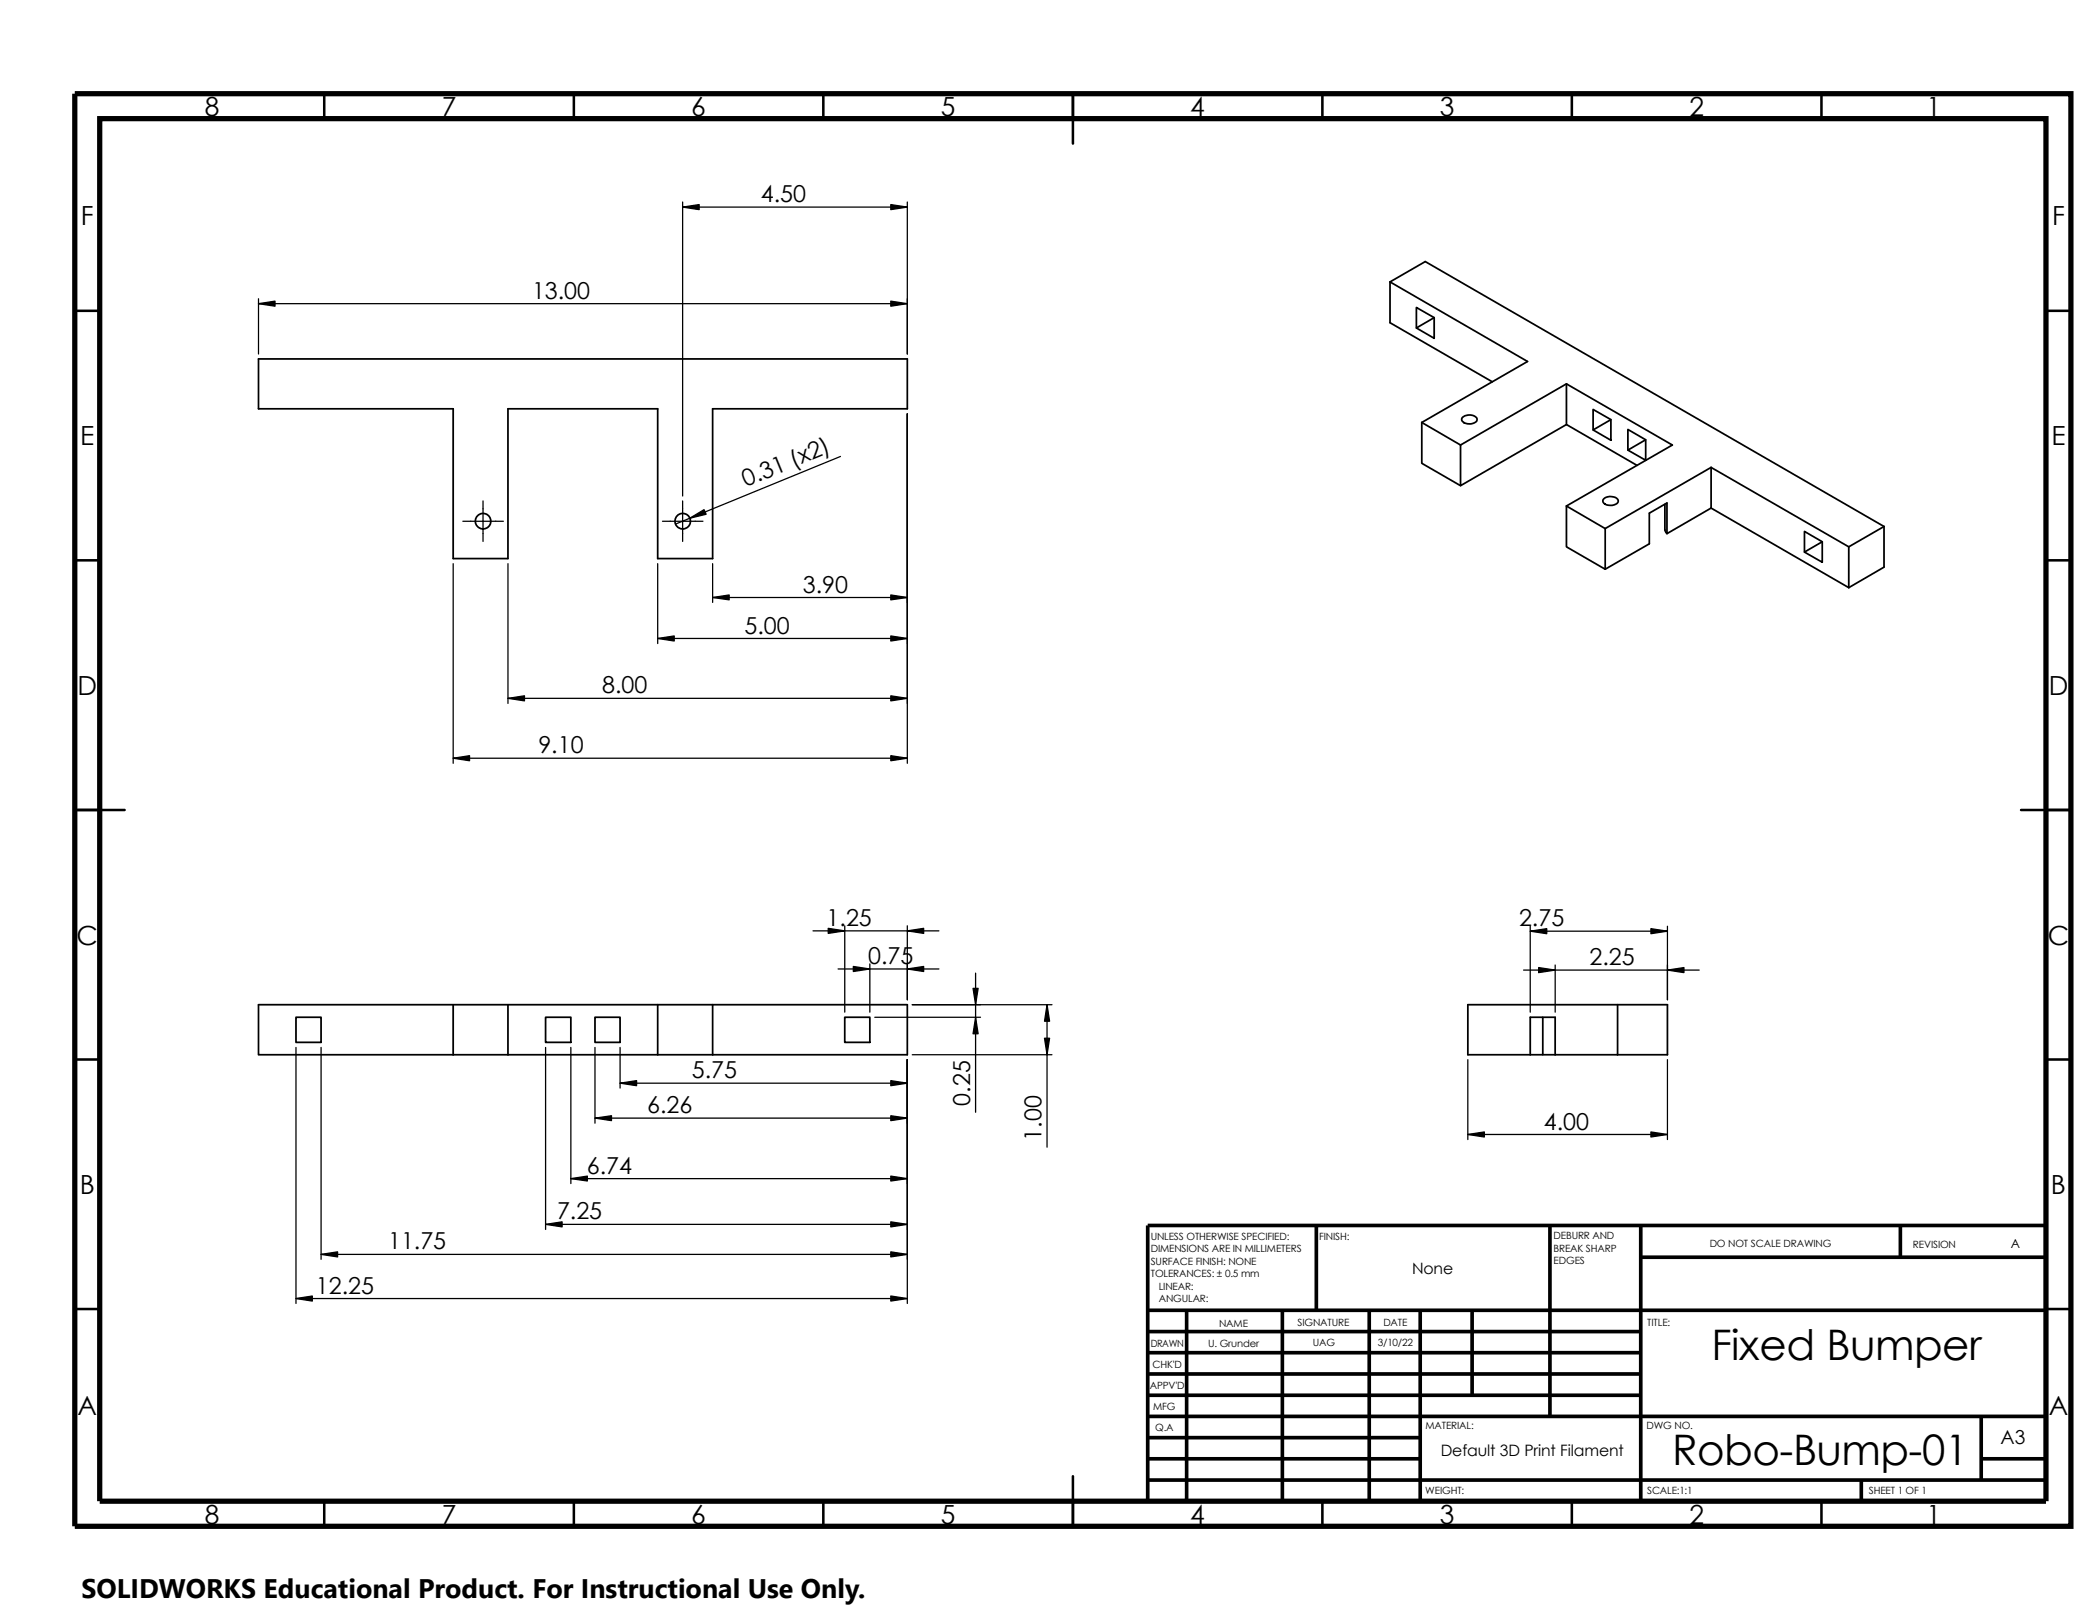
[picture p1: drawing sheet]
<svg xmlns="http://www.w3.org/2000/svg" width="279mm" height="216mm" viewBox="0 0 279 216" stroke-linecap="round" stroke-linejoin="round" font-family="sans-serif">
<g fill="none" stroke="#000" stroke-width=".34">
<path d="M43.2 12.5v3.3M76.5 12.5v3.3M109.7 12.5v3.3M143 12.5v6.6M176.3 12.5v3.3M209.5 12.5v3.3M242.8 12.5v3.3M10 41.4h3.3M272.7 41.4h3.4M10 74.7h3.3M272.7 74.7h3.4M10 107.9h6.6"/>
<path d="M269.4 107.9h6.7M10 141.2h3.3M272.7 141.2h3.4M10 174.5h3.3M272.7 174.5h3.4M143 196.7v6.7M43.2 200.1v3.3M76.5 200.1v3.3M109.7 200.1v3.3M176.3 200.1v3.3M209.5 200.1v3.3M242.8 200.1v3.3"/>
</g>
<g fill="none" stroke="#000" stroke-width=".49">
<path d="M153 177.5h65.7M153 174.6h119.7M158.2 174.6v25.5M170.9 174.6v25.5M175.5 163.3v11.3M182.5 174.6v25.5M189.3 174.6v25.5M196.2 174.6v11.3M206.6 163.3v25.5M218.7 167.6h54M218.7 163.3v36.8M253.3 163.3v4.3"/>
<path d="M272.7 163.3h-119.7v36.8M153 188.8h119.7M153 194.4h36.3M153 191.6h36.3M153 185.9h65.7M153 183.1h65.7M153 180.3h65.7M153 197.3h119.7M248.1 197.3v2.8M264.1 194.4h8.6M264.1 188.8v8.5"/>
</g>
<path d="M10 12.5h266.1v190.9h-266.1zM13.3 15.8h259.4v184.3h-259.4z" fill="none" stroke="#000" stroke-width=".7" stroke-linecap="butt"/>
<g fill="none" stroke="#000" stroke-width=".23">
<path d="M185.3 37.6v5.4l13.6 7.9M185.3 37.6l18.3 10.6-14.1 8.1M185.3 37.6l4.7-2.7 61.1 35.3M34.5 47.8h86.4v6.7h-25.9v19.9h-7.3v-19.9h-20v19.9h-7.3v-19.9h-25.9zM188.8 41l2.4 1.3v2.8l-2.4-1.4zM189.5 56.3v5.4l5.2 3M189.5 56.3l5.2 3M191.2 42.3l-2.4 1.4M194.9 55.6a1.34 1.34 0 0 1 2 .2 .73 .73 0 0 1-.8 .7h-.5l-.5-.2a.45 .45 0 0 1-.2-.7zM208.8 56.6l-14.1 8.1v-5.4M208.8 56.6l9.4 5.4M208.8 51.2v5.4"/>
<path d="M208.8 51.2l-14.1 8.1M208.8 51.2l14.1 8.1-14.1 8.1M212.4 54.6l2.3 1.3v2.8l-2.3-1.4zM214.7 55.9l-2.3 1.4M217 57.2l2.4 1.4v2.7l-2.4-1.3zM219.4 58.6l-2.4 1.4M208.8 67.4v5.5l5.2 3M208.8 67.4l5.2 3M213.8 66.5a1.37 1.37 0 0 1 1.9 .2 .73 .73 0 0 1-.8 .7l-.7-.1a.5 .5 0 0 1-.4-.8zM214 70.4v5.5M221.9 67.2v3.5l.3 .4M228.1 62.3v5.4"/>
<path d="M228.1 67.7l18.3 10.6M228.1 67.7l-5.9 3.4v-4.1l-2.3 1.4v4.1l-5.9 3.4M228.1 62.3l-14.1 8.1M228.1 62.3l18.3 10.6M240.5 70.8l2.4 1.4v2.7l-2.4-1.3zM242.9 72.2l-2.4 1.4M246.4 72.9v5.4M251.1 70.2v5.4l-4.7 2.7M251.1 70.2l-4.7 2.7M34.5 133.9h86.4v6.7h-86.4zM39.5 135.6h3.3v3.3h-3.3zM60.4 133.9v6.7"/>
<path d="M67.7 133.9v6.7M72.7 135.6h3.4v3.3h-3.4zM79.3 135.6h3.4v3.3h-3.4zM87.7 133.9v6.7M95 133.9v6.7M112.6 135.6h3.4v3.3h-3.4zM205.7 135.6v5h-1.7M215.6 133.9v6.7M204 140.6h-8.3v-6.7h26.6v6.7h-16.6M207.3 140.6v-5h-3.3v5"/>
<circle cx="64.4" cy="69.5" r="1.03"/>
<circle cx="91" cy="69.5" r="1.03"/>
</g>
<g fill="none" stroke="#000" stroke-width=".17">
<path d="M34.5 39.8v7.4M91 26.9v39.2M91 27.6h29.9M120.9 26.9v20.3M34.5 40.5h86.4M120.9 55.2v46.5M60.4 75.1v26.6M61.7 69.5h5.4M64.4 66.8v5.4M67.7 75.1v18.6M87.7 75.1v10.7M88.3 69.5h5.4"/>
<path d="M91 66.8v5.4M95 79.6h25.9M95 75.1v5.2M112 60.8l-22 9M67.7 93.1h53.2M87.7 85.1h33.2M60.4 101h60.5M39.5 139.6v34.1M42.8 139.6v28.2M72.7 139.6v24.3M76.1 139.6v18.1M79.3 139.6v10.1"/>
<path d="M82.7 139.6v5.4M108.4 124.1h16.8M111.7 129.1h13.5M112.6 123.4v11.5M116 128.5v6.4M116.6 135.6h14.1M120.9 123.4v9.8M121.6 133.9h18.6M130 129.7v18.5M139.6 133.9v19M203.1 129.3h23.4M204 123.4v11.5"/>
<path d="M204 124.1h18.3M207.3 128.6v6.3M222.3 123.4v9.8M76.1 157.1h44.8M79.3 149h41.6M82.7 144.4h38.2M120.9 141.2v32.5M121.6 140.6h18.6M195.7 151.2h26.6M195.7 141.2v10.7M222.3 141.2v10.7M39.5 173.1h81.4"/>
<path d="M42.8 167.2h78.1M72.7 163.2h48.2"/>
</g>
<g fill="#000" stroke="#000" stroke-width=".17">
<path d="M91 27.6l2.2-.3v.6z" fill-rule="evenodd"/>
<path d="M118.7 27.3l2.2 .3-2.2 .3z" fill-rule="evenodd"/>
<path d="M34.5 40.5l2.2-.4v.7z" fill-rule="evenodd"/>
<path d="M118.7 40.1l2.2 .4-2.2 .3z" fill-rule="evenodd"/>
<path d="M91.9 69.1l2-1.2 .2 .6z" fill-rule="evenodd"/>
<path d="M95 79.6l2.2-.3v.6z" fill-rule="evenodd"/>
<path d="M118.7 79.3l2.2 .3-2.2 .3z" fill-rule="evenodd"/>
<path d="M67.7 93.1l2.2-.4v.7z" fill-rule="evenodd"/>
<path d="M87.7 85.1l2.2-.3v.6z" fill-rule="evenodd"/>
<path d="M118.7 92.7l2.2 .4-2.2 .3z" fill-rule="evenodd"/>
<path d="M118.7 84.8l2.2 .3-2.2 .3z" fill-rule="evenodd"/>
<path d="M60.4 101l2.2-.3v.7z" fill-rule="evenodd"/>
<path d="M118.7 100.7l2.2 .3-2.2 .4z" fill-rule="evenodd"/>
<path d="M110.4 123.7l2.2 .4-2.2 .3z" fill-rule="evenodd"/>
<path d="M113.7 128.8l2.3 .3-2.3 .4z" fill-rule="evenodd"/>
<path d="M120.9 129.1l2.2-.3v.7z" fill-rule="evenodd"/>
<path d="M120.9 124.1l2.2-.4v.7z" fill-rule="evenodd"/>
<path d="M129.7 131.7h.7l-.4 2.2z" fill-rule="evenodd"/>
<path d="M130 135.6l.4 2.2h-.7z" fill-rule="evenodd"/>
<path d="M139.6 133.9l.3 2.2h-.7z" fill-rule="evenodd"/>
<path d="M204 124.1l2.2-.3v.6z" fill-rule="evenodd"/>
<path d="M205.1 128.9l2.2 .4-2.2 .3z" fill-rule="evenodd"/>
<path d="M220.1 123.8l2.2 .3-2.2 .3z" fill-rule="evenodd"/>
<path d="M222.3 129.3l2.2-.4v.7z" fill-rule="evenodd"/>
<path d="M76.1 157.1l2.2-.4v.7z" fill-rule="evenodd"/>
<path d="M79.3 149l2.2-.3v.7z" fill-rule="evenodd"/>
<path d="M82.7 144.4l2.2-.4v.7z" fill-rule="evenodd"/>
<path d="M118.7 148.7l2.2 .3-2.2 .4z" fill-rule="evenodd"/>
<path d="M118.7 156.7l2.2 .4-2.2 .3z" fill-rule="evenodd"/>
<path d="M118.7 144l2.2 .4-2.2 .3z" fill-rule="evenodd"/>
<path d="M139.2 138.4h.7l-.3 2.2z" fill-rule="evenodd"/>
<path d="M195.7 151.2l2.2-.3v.6z" fill-rule="evenodd"/>
<path d="M220.1 150.9l2.2 .3-2.2 .3z" fill-rule="evenodd"/>
<path d="M39.5 173.1l2.1-.4v.7z" fill-rule="evenodd"/>
<path d="M42.8 167.2l2.2-.4v.7z" fill-rule="evenodd"/>
<path d="M72.7 163.2l2.2-.4v.7z" fill-rule="evenodd"/>
<path d="M118.7 162.8l2.2 .4-2.2 .3z" fill-rule="evenodd"/>
<path d="M118.7 166.8l2.2 .4-2.2 .3z" fill-rule="evenodd"/>
<path d="M118.7 172.7l2.2 .4-2.2 .3z" fill-rule="evenodd"/>
</g>
<path d="M10.9 209.2h104.7v6.7h-104.7z" fill="#fff"/>
<g font-size="5.6">
<text x="228.1" y="181.3">Fixed Bumper</text>
<text x="222.9" y="195.2">Robo-Bump-01</text>
</g>
<text font-size="3.6" x="10.9" y="213">SOLIDWORKS Educational Product. For Instructional Use Only.</text>
<g font-size="3.5">
<text x="27.3" y="15.5">8</text>
<text x="58.9" y="15.5">7</text>
<text x="92.1" y="15.5">6</text>
<text x="125.4" y="15.5">5</text>
<text x="158.7" y="15.5">4</text>
<text x="191.9" y="15.5">3</text>
<text x="225.2" y="15.5">2</text>
<text x="256.8" y="15.5">1</text>
<text x="10.8" y="29.9">F</text>
<text x="273.5" y="29.9">F</text>
<text x="10.7" y="59.4">E</text>
<text x="273.5" y="59.4">E</text>
<text x="10.3" y="92.6">D</text>
<text x="273.1" y="92.6">D</text>
<text x="10.2" y="125.9">C</text>
<text x="273" y="125.9">C</text>
<text x="10.6" y="159.2">B</text>
<text x="273.4" y="159.2">B</text>
<text x="10.3" y="188.6">A</text>
<text x="273.1" y="188.6">A</text>
<text x="27.3" y="203.1">8</text>
<text x="58.9" y="203.1">7</text>
<text x="92.1" y="203.1">6</text>
<text x="125.4" y="203.1">5</text>
<text x="158.7" y="203.1">4</text>
<text x="191.9" y="203.1">3</text>
<text x="225.2" y="203.1">2</text>
<text x="256.8" y="203.1">1</text>
</g>
<g font-size="3.1">
<text x="101.4" y="26.9">4.50</text>
<text x="70.9" y="39.8">13.00</text>
<text x="99.4" y="64.9" transform="rotate(-22 99.4 64.9)">0.31 (x2)</text>
<text x="107" y="79">3.90</text>
<text x="99.3" y="84.4">5.00</text>
<text x="80.3" y="92.4">8.00</text>
<text x="71.8" y="100.4">9.10</text>
<text x="110.2" y="123.4">1.25</text>
<text x="202.5" y="123.4">2.75</text>
<text x="115.7" y="128.5">0.75</text>
<text x="211.9" y="128.6">2.25</text>
<text x="92.2" y="143.7">5.75</text>
<text x="86.3" y="148.4">6.26</text>
<text x="129.3" y="147.4" transform="rotate(-90 129.3 147.4)">0.25</text>
<text x="138.8" y="152" transform="rotate(-90 138.8 152)">1.00</text>
<text x="205.8" y="150.5">4.00</text>
<text x="78.2" y="156.4">6.74</text>
<text x="51.8" y="166.5">11.75</text>
<text x="74.3" y="162.5">7.25</text>
<text x="42.1" y="172.4">12.25</text>
</g>
<text font-size="2.6" x="266.7" y="192.4">A3</text>
<g font-size="2.1">
<text x="188.2" y="169.8">None</text>
<text x="192" y="194.1">Default 3D Print Filament</text>
</g>
<text font-size="1.7" x="268" y="166.3">A</text>
<g font-size="1.3">
<text x="153.4" y="165.2">UNLESS OTHERWISE SPECIFIED:</text>
<text x="153.4" y="166.9">DIMENSIONS ARE IN MILLIMETERS</text>
<text x="175.9" y="165.2">FINISH:</text>
<text x="207.1" y="165.2">DEBURR AND</text>
<text x="207.1" y="166.8">BREAK SHARP</text>
<text x="227.9" y="166.1">DO NOT SCALE DRAWING</text>
<text x="255" y="166.3">REVISION</text>
<text x="153.4" y="170.2">TOLERANCES: ± 0.5 mm</text>
<text x="153.4" y="168.5">SURFACE FINISH: NONE</text>
<text x="154.5" y="171.9">LINEAR:</text>
<text x="154.5" y="173.5">ANGULAR:</text>
<text x="207.1" y="168.5">EDGES</text>
<text x="153.4" y="179.5">DRAWN</text>
<text x="161" y="179.5">U. Grunder</text>
<text x="162.5" y="176.8">NAME</text>
<text x="173" y="176.8">SIGNATURE</text>
<text x="175" y="179.4">UAG</text>
<text x="183.7" y="179.4">3/10/22</text>
<text x="184.4" y="176.8">DATE</text>
<text x="219.6" y="176.8">TITLE:</text>
<text x="153.3" y="185.1">APPV'D</text>
<text x="153.6" y="182.4">CHK'D</text>
<text x="153.7" y="188">MFG</text>
<text x="154" y="190.8">Q.A</text>
<text x="190" y="190.5">MATERIAL:</text>
<text x="219.5" y="190.5">DWG NO.</text>
<text x="190" y="199.1">WEIGHT:</text>
<text x="219.6" y="199.2">SCALE:1:1</text>
<text x="249.1" y="199.2">SHEET 1 OF 1</text>
</g>
</svg>
